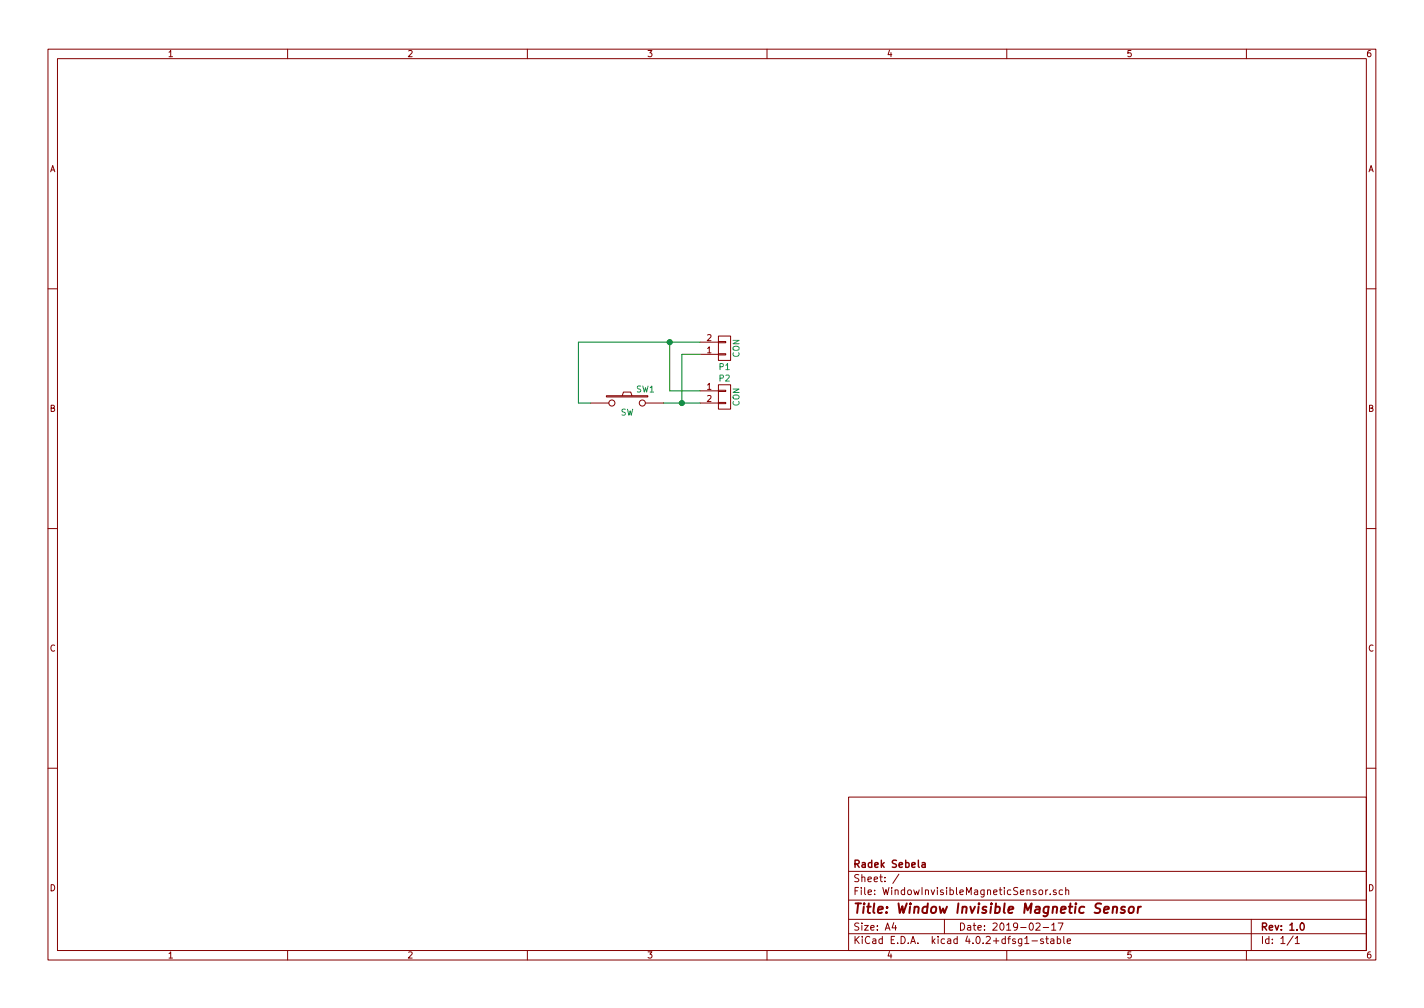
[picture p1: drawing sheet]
EESchema Schematic File Version 2
LIBS:power
LIBS:device
LIBS:transistors
LIBS:conn
LIBS:linear
LIBS:regul
LIBS:74xx
LIBS:cmos4000
LIBS:adc-dac
LIBS:memory
LIBS:xilinx
LIBS:microcontrollers
LIBS:dsp
LIBS:microchip
LIBS:analog_switches
LIBS:motorola
LIBS:texas
LIBS:intel
LIBS:audio
LIBS:interface
LIBS:digital-audio
LIBS:philips
LIBS:display
LIBS:cypress
LIBS:siliconi
LIBS:opto
LIBS:atmel
LIBS:contrib
LIBS:valves
LIBS:WindowInvisibleMagneticSensor-cache
EELAYER 25 0
EELAYER END
$Descr A4 11693 8268
encoding utf-8
Sheet 1 1
Title "Window Invisible Magnetic Sensor"
Date "2019-02-17"
Rev "1.0"
Comp "Radek Sebela"
Comment1 ""
Comment2 ""
Comment3 ""
Comment4 ""
$EndDescr
$Comp
L CONN_01X02 P1
U 1 1
P 5950 2850
F 0 "P1" H 5950 3000 50  0000 C CNN
F 1 "CON" V 6050 2850 50  0000 C CNN
F 2 "Socket_Strips:Socket_Strip_Angled_1x02_Pitch2.54mm" H 5950 2850 50  0001 C CNN
F 3 "" H 5950 2850 50  0000 C CNN
	1    5950 2850
	1    0    0    1   
$EndComp
$Comp
L CONN_01X02 P2
U 1 1
P 5950 3250
F 0 "P2" H 5950 3400 50  0000 C CNN
F 1 "CON" V 6050 3250 50  0000 C CNN
F 2 "Pin_Headers:Pin_Header_Straight_1x02_Pitch2.54mm_SMD_Pin1Left" H 5950 3250 50  0001 C CNN
F 3 "" H 5950 3250 50  0000 C CNN
	1    5950 3250
	1    0    0    -1  
$EndComp
$Comp
L SW_PUSH SW1
U 1 1
P 5150 3300
F 0 "SW1" H 5300 3410 50  0000 C CNN
F 1 "SW" H 5150 3220 50  0000 C CNN
F 2 "Resistors_ThroughHole:R_Axial_DIN0411_L9.9mm_D3.6mm_P20.32mm_Horizontal" H 5150 3300 50  0001 C CNN
F 3 "" H 5150 3300 50  0000 C CNN
	1    5150 3300
	1    0    0    -1  
$EndComp
Wire Wire Line
	5450 3300 5750 3300
Wire Wire Line
	5500 3200 5750 3200
Wire Wire Line
	4750 2800 5750 2800
Wire Wire Line
	4750 2800 4750 3300
Wire Wire Line
	4750 3300 4850 3300
Wire Wire Line
	5600 2900 5750 2900
Wire Wire Line
	5500 3200 5500 2800
Connection ~ 5500 2800
Wire Wire Line
	5600 2900 5600 3300
Connection ~ 5600 3300
$EndSCHEMATC
